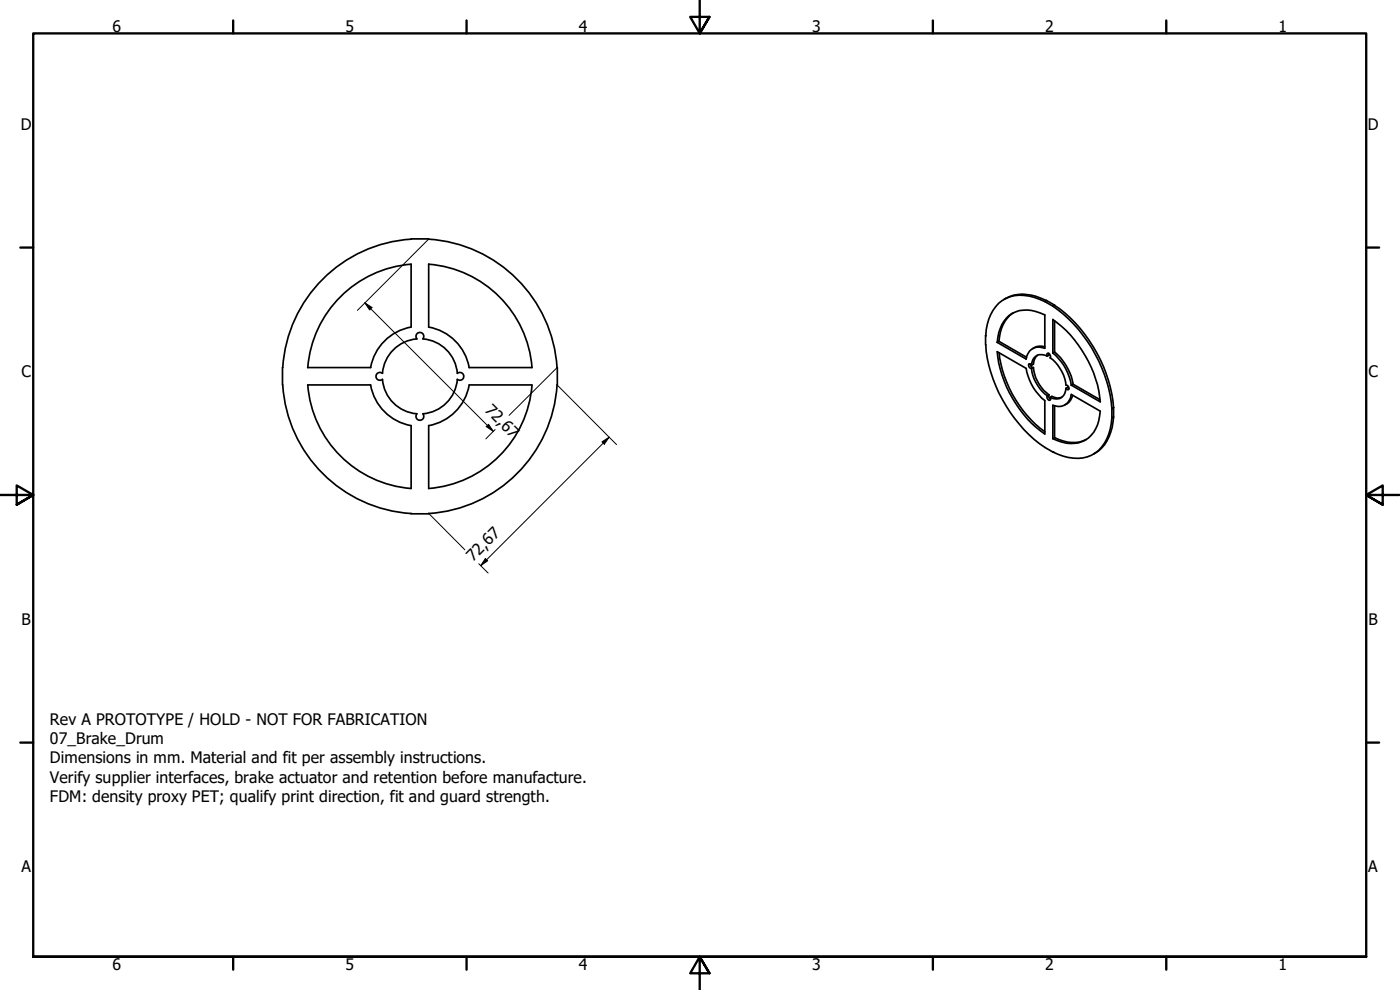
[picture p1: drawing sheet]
<svg xmlns="http://www.w3.org/2000/svg" width="420mm" height="297mm" viewBox="0 0 420 297" stroke-linecap="round" stroke-linejoin="round" font-family="sans-serif">
<!-- layer: Visible (ISO) -->
<g fill="none" stroke="#000" stroke-width=".51">
<path d="M123.4 71.7l5.2 .1a41.3 41.3 0 0 1 38.6 43.7M123.4 79.2v19M123.4 79.3a33.8 33.8 0 0 0-31 31h18.9a15 15 0 0 1 12.1-12.2M123.4 71.8a41.3 41.3 0 0 0-38.6 43.7M128.6 79.3a33.8 33.8 0 0 1 31.1 31h-18.9M128.7 79.2l-.1 18.9a15 15 0 0 1 12.2 12.2M301.3 89.8a11.6 11.6 0 0 1 11.2-.3l1.5 .7M302 95.5a8.6 8.6 0 0 1 10.2-1.6l1.4 .6v10a3.8 3.8 0 0 0-5.6 3.2l-8.7-5a12.2 12.2 0 0 1 2.7-7.2zM304 93.9a10.7 10.7 0 0 0-4.2 8.5M313.6 90.5a13.4 13.4 0 0 0-11.7-1 12.2 12.2 0 0 0-6.1 11.3v-.1a41.4 41.4 0 0 0 11.5 28.2 26.9 26.9 0 0 0 13.4 8.4 9.9 9.9 0 0 0 12-7l1-5M313.6 90.5l2.4 1.4M313.6 90.5l.5-.3 2.4 1.4"/>
<path d="M316 91.9a42.6 42.6 0 0 1 17.7 30.7M316.5 91.6a42.6 42.6 0 0 1 17.7 30.7M316.5 96.3v9.3M316.5 91.6l-.5 .3M84.9 115.5a41.2 41.2 0 0 0 38.5 38.6M92.3 115.5h19M92.4 115.5a33.8 33.8 0 0 0 31 31.1M111.2 115.5a15 15 0 0 0 12.2 12.2M125.1 101.7a11.3 11.3 0 0 0-10.3 10.3 1.18 1.18 0 0 0-1.6 .1 1.18 1.18 0 0 0 0 1.6 1.18 1.18 0 0 0 1.6 .1 11.3 11.3 0 0 0 10.3 10.4M125.1 101.7a1.17 1.17 0 0 1 .1-1.6 1.17 1.17 0 0 1 1.6 0 1.17 1.17 0 0 1 .1 1.6M126.9 101.7a11.3 11.3 0 0 1 10.3 10.3 1.18 1.18 0 0 1 1.7 .1 1.18 1.18 0 0 1 0 1.6 1.18 1.18 0 0 1-1.6 .1 11.3 11.3 0 0 1-10.4 10.4M140.8 115.5h18.8"/>
<path d="M140.8 115.6a15 15 0 0 1-12.2 12.1l.1 18.8M159.7 115.5a33.8 33.8 0 0 1-31.1 31.1M167.2 115.6a41.2 41.2 0 0 1-38.6 38.5M295.8 100.7h.1M299.3 105.5l8.7 5a15.7 15.7 0 0 0 5.6 9.7v10a35.1 35.1 0 0 1-14.3-24.7zM299.8 102.4l8.2 4.8M299.8 102.4l-.5 .3M299.8 105.8a34.7 34.7 0 0 0 13.8 23.7M309.2 109.2l.2 .6 .7 .5M309.6 110.5a11.8 11.8 0 0 0 4.7 8.2M309.6 109.6l-.7-.5-.2 .4 .2 .7 .7 .3M310.1 110.3a11.7 11.7 0 0 0 4.7 8.2"/>
<path d="M310.1 110.3l-.5 .2M311.3 106.6a3.6 3.6 0 0 0-1.2 2.7l-.5 .3M313.6 104.1a4 4 0 0 0-3.7 .5M314.3 118.7l-.1 .5 .6 .9 .5-.2-.1-.7M314.3 106.9a3 3 0 0 0-3.2-.2 3 3 0 0 0-1.5 2.9M314.3 106.9l-.1-.7 .6-.2 .5 .9-.1 .5a12 12 0 0 1 4.7 8.2l.7 .3 .2 .7-.2 .4-.7-.5M314.7 106l.1 .5-.5 .4M314.8 118.5v.8l.5 .4M314.8 118.5l-.5 .2M315.2 119.2l.5-.3a3.5 3.5 0 0 0 2.9 .3M316 105.9v-10a35.3 35.3 0 0 1 14.2 24.7l-8.7-5M316 105.9a15.7 15.7 0 0 1 5.5 9.7"/>
<path d="M316.5 105.6a16.6 16.6 0 0 1 5.6 9.7M316.5 105.6l-.5 .3M319.9 116.5a3.1 3.1 0 0 1-1.5 2.8 3.1 3.1 0 0 1-3.2-.1M319.9 116.5l.5-.3 .4 .4M321.9 118.6a4.2 4.2 0 0 1-2.3 2.9M322.1 115.3l8 4.6M322.1 115.3l-.6 .3M123.4 127.7v18.8M125.1 124.2a1.17 1.17 0 0 0 .1 1.6 1.17 1.17 0 0 0 1.6 0 1.17 1.17 0 0 0 .1-1.6M316 121.6a3.8 3.8 0 0 0 5.5-3.3l8.7 5.1a10.4 10.4 0 0 1-4.5 8.7 10.2 10.2 0 0 1-9.7-.5zM316.5 131.3a10.3 10.3 0 0 0 9.4 .6M316.5 121.8v9.5"/>
<path d="M316.5 131.3l-.5 .3M333.7 122.6v2.7M334.2 122.3v2.8l-.5 .3M334.2 125.1a12.6 12.6 0 0 1-6 11.2M334.2 122.3l-.5 .3M123.4 154h5.3"/>
</g>
<circle cx="316" cy="135.6" r=".25" fill="#000"/>
<!-- layer: Border (ISO) -->
<g fill="none" stroke="#000" stroke-width=".7">
<path d="M70 6.1v3.9M140 6.1v3.9M210 0v10l-2.9-4.9h5.8l-2.9 4.9 2.9-4.9M280 6.1v3.9M350 6.1v3.9M6.1 74.3h3.9M410 74.3h3.9M0 148.5h10l-5-2.8v5.7l5-2.9-5 2.9M420 148.5h-10l5-2.8v5.7l-5-2.9 5 2.9M6.1 222.8h3.9M410 222.8h3.9M10 287.1v-277.1h400v277.1h-400h400"/>
<path d="M70 287.1v3.8M140 287.1v3.8M212.9 292l-2.9-4.9 2.9 4.9h-5.8l2.9-4.9v9.9M280 287.1v3.8M350 287.1v3.8"/>
</g>
<!-- layer: Dimension (ISO) -->
<path d="M128.7 71.7l-21.4 21.4M109.5 90.9l2.1 1.4-.7 .7zM109.5 90.9l38.5 38.5M167.2 115.5l17.8 17.9M167.2 110.3l-14.4 14.3M146.6 127.3l1.4 2.1-2.1-1.4zM148.6 128.9l-2.8 2.8M180.7 132.6l2.1-1.4-1.4 2.1zM182.8 131.2l-38.5 38.5M128.7 154l10.8 11M143.7 169.1l2.8 2.8M145.7 167.6l.7 .7-2.1 1.4z" fill="none" stroke="#000" stroke-width=".3"/>
<path d="M109.5 90.9l2.1 1.4-.7 .7zM146.6 127.3l1.4 2.1-2.1-1.4zM180.7 132.6l2.1-1.4-1.4 2.1zM145.7 167.6l.7 .7-2.1 1.4z" fill="#000"/>
<g font-size="4.8">
<text x="33.7" y="9.6">6</text>
<text x="103.7" y="9.6">5</text>
<text x="173.7" y="9.6">4</text>
<text x="243.7" y="9.6">3</text>
<text x="313.7" y="9.6">2</text>
<text x="383.7" y="9.6">1</text>
<text x="6.2" y="38.9">D</text>
<text x="410.5" y="38.9">D</text>
<text x="6.4" y="113.1">C</text>
<text x="410.7" y="113.1">C</text>
<text x="145.4" y="123.4" transform="rotate(45 145.4 123.4)">72,67</text>
<text x="142" y="168.6" transform="rotate(-45 142 168.6)">72,67</text>
<text x="6.4" y="187.4">B</text>
<text x="410.7" y="187.4">B</text>
<text x="15" y="217.5">Rev A PROTOTYPE / HOLD - NOT FOR FABRICATION</text>
<text x="15" y="223.3">07_Brake_Drum</text>
<text x="15" y="229">Dimensions in mm. Material and fit per assembly instructions.</text>
<text x="15" y="234.8">Verify supplier interfaces, brake actuator and retention before manufacture.</text>
<text x="15" y="240.6">FDM: density proxy PET; qualify print direction, fit and guard strength.</text>
<text x="6.4" y="261.7">A</text>
<text x="410.7" y="261.7">A</text>
<text x="33.7" y="290.9">6</text>
<text x="103.7" y="290.9">5</text>
<text x="173.7" y="290.9">4</text>
<text x="243.7" y="290.9">3</text>
<text x="313.7" y="290.9">2</text>
<text x="383.7" y="290.9">1</text>
</g>
</svg>
